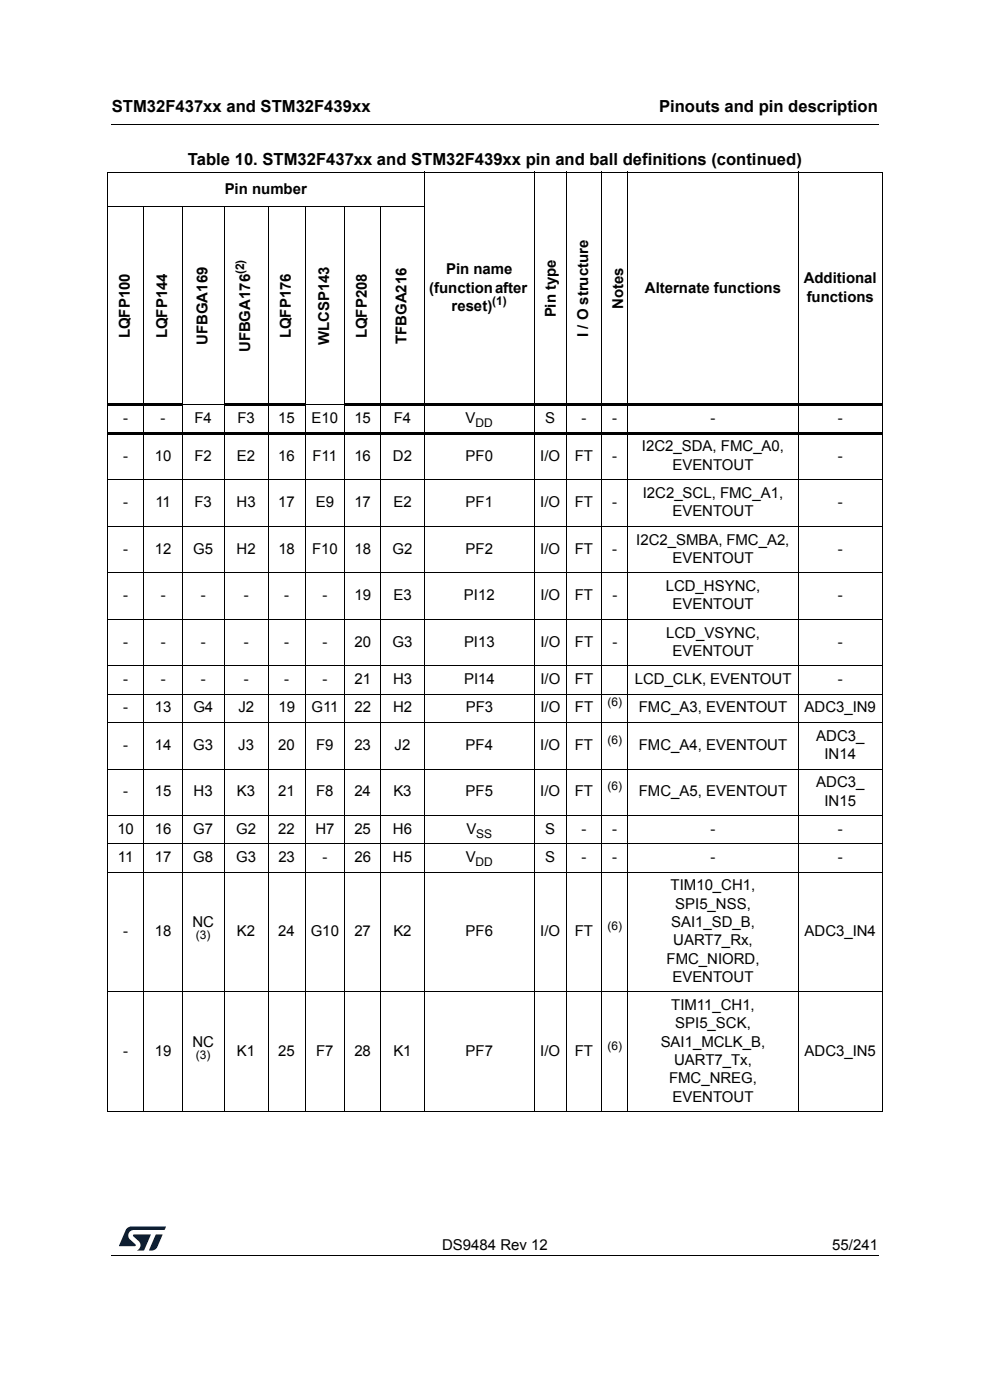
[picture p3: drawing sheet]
<svg xmlns="http://www.w3.org/2000/svg" width="210mm" height="297mm" viewBox="0 0 210 297" stroke-linecap="round" stroke-linejoin="round" font-family="sans-serif">
<path d="M23.6 26.2l.1 .2zM186.2 26.2l.1 .2zM23.6 266.2l.1 .2zM186.2 266.2l.1 .2z" fill="#000"/>
<path d="M23.7 26.3h162.5M23.7 266.3h162.5" fill="none" stroke="#000" stroke-width=".21"/>
<g fill="#001e41">
<path d="M26.9 260.6l.6-.4h.4l7.3 .1-.3 .6h-6.4a1.17 1.17 0 0 0-1.2 .7 1.17 1.17 0 0 0 .2 1.3l1.2 1.1 .1 .3h-3.5z"/>
<path d="M33.1 261.9h1.4l-1.1 2.6a1.37 1.37 0 0 1-1.8 .7z"/>
<path d="M28.3 261.9h3.7l-1.5 3.4h-1.4a1.23 1.23 0 0 0 .3-2l-1.1-1z"/>
</g>
<g fill="none" stroke="#000" stroke-width=".21">
<path d="M22.7 36.5h164.6M22.8 36.6v199.1M90 36.4v199.5M113.3 36.4v199.5M120.1 36.4v199.5M127.6 36.4v199.5M133.2 36.4v199.5M169.3 36.4v199.5M187.2 36.6v199.1M22.7 43.9h67.4M30.5 43.8v192.1M38.6 43.8v192.1"/>
<path d="M47.5 43.8v192.1M56.9 43.8v192.1M64.7 43.8v192.1M73.1 43.8v192.1M80.8 43.8v192.1M38.6 85.9h9M64.6 85.9h8.6M22.7 101.7h164.6M22.7 111.6h164.6M22.7 121.5h164.6M22.7 131.4h164.6M22.7 141.3h164.6"/>
<path d="M22.7 147.3h164.6M22.7 153.3h164.6M22.7 163.1h164.6M22.7 173h164.6M22.7 179h164.6M22.7 185h164.6M22.7 210.4h164.6M22.7 235.8h164.6"/>
</g>
<path d="M22.7 85.6h16v.5h-16zM22.7 91.6h164.6v.6h-164.6zM47.5 85.6h17.3v.5h-17.3zM73 85.6h114.3v.5h-114.3z" fill="#000"/>
<g font-size="3.5">
<text x="23.7" y="23.9">STM32F437xx and STM32F439xx</text>
<text x="139.8" y="23.9">Pinouts and pin description</text>
<text x="39.9" y="35">Table 10. STM32F437xx and STM32F439xx pin and ball definitions (continued)</text>
</g>
<g font-size="3.2">
<text x="47.7" y="41.1">Pin number</text>
<text x="94.6" y="58.2">Pin name</text>
<text x="91" y="62.1">(function after</text>
<text x="95.8" y="65.9">reset)</text>
<text x="132.2" y="65.6" transform="rotate(-90 132.2 65.6)">Notes</text>
<text x="136.8" y="62.1">Alternate functions</text>
<text x="170.5" y="60.1">Additional</text>
<text x="171.1" y="64">functions</text>
<text x="27.5" y="71.8" transform="rotate(-90 27.5 71.8)">LQFP100</text>
<text x="35.5" y="71.8" transform="rotate(-90 35.5 71.8)">LQFP144</text>
<text x="61.7" y="71.8" transform="rotate(-90 61.7 71.8)">LQFP176</text>
<text x="77.8" y="71.8" transform="rotate(-90 77.8 71.8)">LQFP208</text>
<text x="117.9" y="67.4" transform="rotate(-90 117.9 67.4)">Pin type</text>
<text x="124.7" y="71.5" transform="rotate(-90 124.7 71.5)">I / O structure</text>
<text x="44" y="73.2" transform="rotate(-90 44 73.2)">UFBGA169</text>
<text x="53.1" y="74.7" transform="rotate(-90 53.1 74.7)">UFBGA176</text>
<text x="69.8" y="73.3" transform="rotate(-90 69.8 73.3)">WLCSP143</text>
<text x="86.3" y="73" transform="rotate(-90 86.3 73)">TFBGA216</text>
<text x="26.1" y="89.8">-</text>
<text x="34.1" y="89.8">-</text>
<text x="41.2" y="89.8">F4</text>
<text x="50.4" y="89.8">F3</text>
<text x="59" y="89.8">15</text>
<text x="66.1" y="89.8">E10</text>
<text x="75.2" y="89.8">15</text>
<text x="83.5" y="89.8">F4</text>
<text x="98.8" y="89.8">V</text>
<text x="115.7" y="89.8">S</text>
<text x="123.3" y="89.8">-</text>
<text x="129.9" y="89.8">-</text>
<text x="150.7" y="89.8">-</text>
<text x="177.7" y="89.8">-</text>
<text x="136.2" y="95.8">I2C2_SDA, FMC_A0,</text>
<text x="26.1" y="97.7">-</text>
<text x="32.8" y="97.7">10</text>
<text x="41.3" y="97.7">F2</text>
<text x="50.3" y="97.7">E2</text>
<text x="59" y="97.7">16</text>
<text x="66.3" y="97.7">F11</text>
<text x="75.2" y="97.7">16</text>
<text x="83.4" y="97.7">D2</text>
<text x="98.8" y="97.7">PF0</text>
<text x="114.6" y="97.7">I/O</text>
<text x="121.9" y="97.7">FT</text>
<text x="129.9" y="97.7">-</text>
<text x="142.6" y="99.6">EVENTOUT</text>
<text x="177.7" y="97.7">-</text>
<text x="26.1" y="107.6">-</text>
<text x="33" y="107.6">11</text>
<text x="41.3" y="107.6">F3</text>
<text x="50.2" y="107.6">H3</text>
<text x="59" y="107.6">17</text>
<text x="67" y="107.6">E9</text>
<text x="75.2" y="107.6">17</text>
<text x="83.4" y="107.6">E2</text>
<text x="98.8" y="107.6">PF1</text>
<text x="114.6" y="107.6">I/O</text>
<text x="121.9" y="107.6">FT</text>
<text x="129.9" y="107.6">-</text>
<text x="136.4" y="105.6">I2C2_SCL, FMC_A1,</text>
<text x="177.7" y="107.6">-</text>
<text x="142.6" y="109.5">EVENTOUT</text>
<text x="26.1" y="117.5">-</text>
<text x="32.8" y="117.5">12</text>
<text x="41" y="117.5">G5</text>
<text x="50.2" y="117.5">H2</text>
<text x="59" y="117.5">18</text>
<text x="66.2" y="117.5">F10</text>
<text x="75.2" y="117.5">18</text>
<text x="83.3" y="117.5">G2</text>
<text x="98.8" y="117.5">PF2</text>
<text x="114.6" y="117.5">I/O</text>
<text x="121.9" y="117.5">FT</text>
<text x="129.9" y="117.5">-</text>
<text x="135" y="115.5">I2C2_SMBA, FMC_A2,</text>
<text x="142.7" y="119.4">EVENTOUT</text>
<text x="177.7" y="117.5">-</text>
<text x="141.2" y="125.4">LCD_HSYNC,</text>
<text x="26.1" y="127.3">-</text>
<text x="34.1" y="127.3">-</text>
<text x="42.6" y="127.3">-</text>
<text x="51.7" y="127.3">-</text>
<text x="60.3" y="127.3">-</text>
<text x="68.4" y="127.3">-</text>
<text x="75.2" y="127.3">19</text>
<text x="83.5" y="127.3">E3</text>
<text x="98.4" y="127.3">PI12</text>
<text x="114.6" y="127.3">I/O</text>
<text x="121.9" y="127.3">FT</text>
<text x="129.9" y="127.3">-</text>
<text x="142.7" y="129.3">EVENTOUT</text>
<text x="177.7" y="127.3">-</text>
<text x="26.2" y="137.2">-</text>
<text x="34.1" y="137.2">-</text>
<text x="42.6" y="137.2">-</text>
<text x="51.7" y="137.2">-</text>
<text x="60.3" y="137.2">-</text>
<text x="68.4" y="137.2">-</text>
<text x="75.2" y="137.2">20</text>
<text x="83.3" y="137.2">G3</text>
<text x="98.4" y="137.2">PI13</text>
<text x="114.6" y="137.2">I/O</text>
<text x="121.9" y="137.2">FT</text>
<text x="129.9" y="137.2">-</text>
<text x="141.3" y="135.3">LCD_VSYNC,</text>
<text x="177.7" y="137.2">-</text>
<text x="142.7" y="139.1">EVENTOUT</text>
<text x="26.2" y="145.1">-</text>
<text x="34.1" y="145.1">-</text>
<text x="42.6" y="145.1">-</text>
<text x="51.7" y="145.1">-</text>
<text x="60.3" y="145.1">-</text>
<text x="68.4" y="145.1">-</text>
<text x="75.2" y="145.1">21</text>
<text x="83.4" y="145.1">H3</text>
<text x="98.4" y="145.1">PI14</text>
<text x="114.6" y="145.1">I/O</text>
<text x="121.9" y="145.1">FT</text>
<text x="134.6" y="145.1">LCD_CLK, EVENTOUT</text>
<text x="177.7" y="145.1">-</text>
<text x="26.2" y="151.1">-</text>
<text x="32.9" y="151.1">13</text>
<text x="41" y="151.1">G4</text>
<text x="50.6" y="151.1">J2</text>
<text x="59.1" y="151.1">19</text>
<text x="66.1" y="151.1">G11</text>
<text x="75.2" y="151.1">22</text>
<text x="83.4" y="151.1">H2</text>
<text x="98.8" y="151.1">PF3</text>
<text x="114.6" y="151.1">I/O</text>
<text x="121.9" y="151.1">FT</text>
<text x="135.5" y="151.1">FMC_A3, EVENTOUT</text>
<text x="170.7" y="151.1">ADC3_IN9</text>
<text x="26.1" y="159.1">-</text>
<text x="32.8" y="159.1">14</text>
<text x="41" y="159.1">G3</text>
<text x="50.5" y="159.1">J3</text>
<text x="59" y="159.1">20</text>
<text x="67.1" y="159.1">F9</text>
<text x="75.2" y="159.1">23</text>
<text x="83.7" y="159.1">J2</text>
<text x="98.8" y="159.1">PF4</text>
<text x="114.6" y="159.1">I/O</text>
<text x="121.9" y="159.1">FT</text>
<text x="135.5" y="159.1">FMC_A4, EVENTOUT</text>
<text x="173.1" y="157.1">ADC3_</text>
<text x="174.9" y="161">IN14</text>
<text x="173.1" y="167">ADC3_</text>
<text x="26.1" y="169">-</text>
<text x="32.8" y="169">15</text>
<text x="41.1" y="169">H3</text>
<text x="50.3" y="169">K3</text>
<text x="59" y="169">21</text>
<text x="67.1" y="169">F8</text>
<text x="75.2" y="169">24</text>
<text x="83.4" y="169">K3</text>
<text x="98.8" y="169">PF5</text>
<text x="114.6" y="169">I/O</text>
<text x="121.9" y="169">FT</text>
<text x="135.5" y="169">FMC_A5, EVENTOUT</text>
<text x="174.9" y="170.9">IN15</text>
<text x="24.9" y="176.9">10</text>
<text x="32.8" y="176.9">16</text>
<text x="41" y="176.9">G7</text>
<text x="50.1" y="176.9">G2</text>
<text x="59" y="176.9">22</text>
<text x="66.9" y="176.9">H7</text>
<text x="75.2" y="176.9">25</text>
<text x="83.4" y="176.9">H6</text>
<text x="98.9" y="176.9">V</text>
<text x="115.7" y="176.9">S</text>
<text x="123.3" y="176.9">-</text>
<text x="129.9" y="176.9">-</text>
<text x="150.7" y="176.9">-</text>
<text x="177.7" y="176.9">-</text>
<text x="25" y="182.9">11</text>
<text x="32.8" y="182.9">17</text>
<text x="41" y="182.9">G8</text>
<text x="50.1" y="182.9">G3</text>
<text x="59" y="182.9">23</text>
<text x="68.4" y="182.9">-</text>
<text x="75.2" y="182.9">26</text>
<text x="83.4" y="182.9">H5</text>
<text x="98.8" y="182.9">V</text>
<text x="115.7" y="182.9">S</text>
<text x="123.3" y="182.9">-</text>
<text x="129.9" y="182.9">-</text>
<text x="150.7" y="182.9">-</text>
<text x="177.7" y="182.9">-</text>
<text x="142.3" y="188.9">TIM10_CH1,</text>
<text x="40.8" y="196.7">NC</text>
<text x="142.3" y="196.7">SAI1_SD_B,</text>
<text x="143.2" y="192.8">SPI5_NSS,</text>
<text x="26.1" y="198.6">-</text>
<text x="32.8" y="198.6">18</text>
<text x="50.3" y="198.6">K2</text>
<text x="59" y="198.6">24</text>
<text x="65.9" y="198.6">G10</text>
<text x="75.2" y="198.6">27</text>
<text x="83.4" y="198.6">K2</text>
<text x="98.8" y="198.6">PF6</text>
<text x="114.6" y="198.6">I/O</text>
<text x="121.9" y="198.6">FT</text>
<text x="142.8" y="200.5">UART7_Rx,</text>
<text x="170.7" y="198.6">ADC3_IN4</text>
<text x="141.4" y="204.4">FMC_NIORD,</text>
<text x="142.6" y="208.3">EVENTOUT</text>
<text x="142.4" y="214.3">TIM11_CH1,</text>
<text x="143.2" y="218.2">SPI5_SCK,</text>
<text x="26.1" y="224">-</text>
<text x="32.8" y="224">19</text>
<text x="40.8" y="222">NC</text>
<text x="50.3" y="224">K1</text>
<text x="59" y="224">25</text>
<text x="67.1" y="224">F7</text>
<text x="75.2" y="224">28</text>
<text x="83.4" y="224">K1</text>
<text x="98.8" y="224">PF7</text>
<text x="114.6" y="224">I/O</text>
<text x="121.9" y="224">FT</text>
<text x="140.1" y="222.1">SAI1_MCLK_B,</text>
<text x="143" y="225.9">UART7_Tx,</text>
<text x="170.7" y="224">ADC3_IN5</text>
<text x="141.9" y="229.8">FMC_NREG,</text>
<text x="142.6" y="233.7">EVENTOUT</text>
<text x="93.8" y="265.1">DS9484 Rev 12</text>
<text x="176.5" y="265.1">55/241</text>
</g>
<g font-size="2.5">
<text x="51.8" y="58.2" transform="rotate(-90 51.8 58.2)">(2)</text>
<text x="104.4" y="64.7">(1)</text>
<text x="100.9" y="90.6">DD</text>
<text x="128.9" y="149.9">(6)</text>
<text x="128.9" y="157.8">(6)</text>
<text x="128.9" y="167.7">(6)</text>
<text x="101" y="177.7">SS</text>
<text x="100.9" y="183.7">DD</text>
<text x="128.9" y="197.3">(6)</text>
<text x="41.5" y="199.3">(3)</text>
<text x="41.5" y="224.7">(3)</text>
<text x="128.9" y="222.7">(6)</text>
</g>
</svg>
